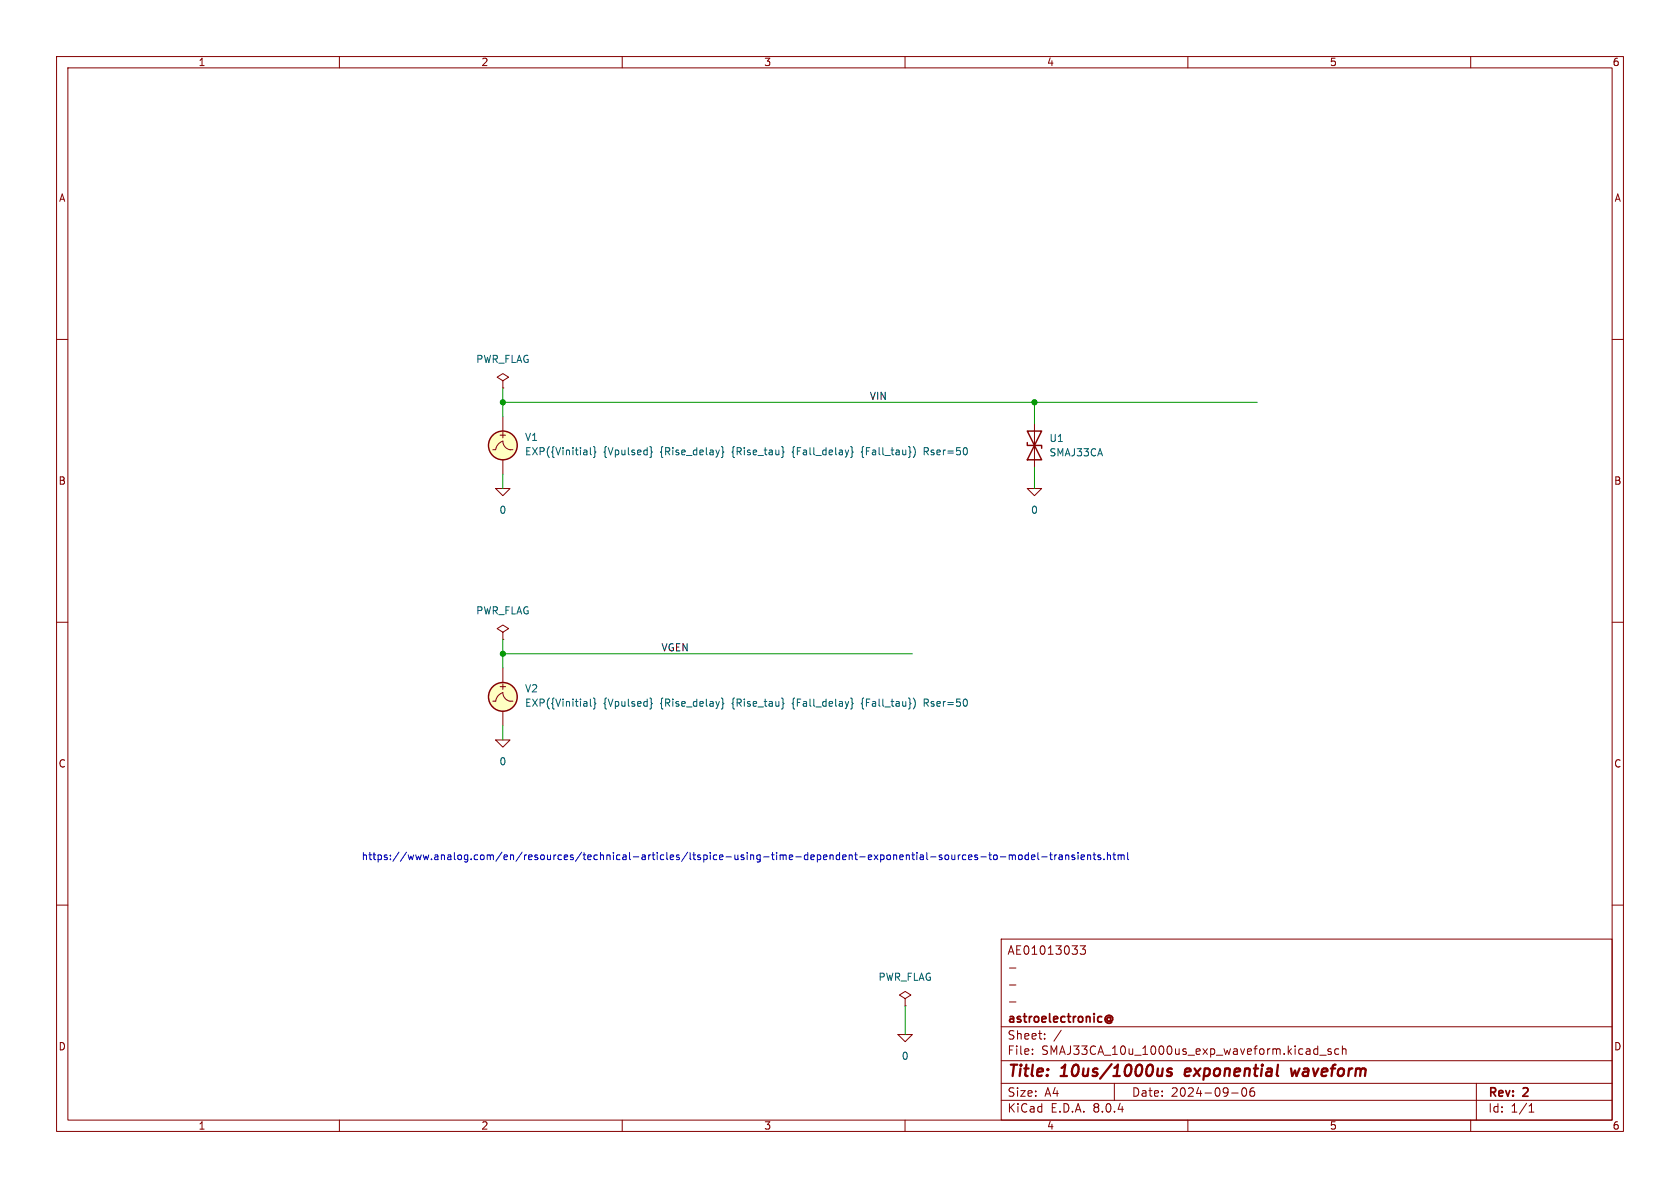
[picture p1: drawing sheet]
(kicad_sch
 (version 20231120)
 (generator "eeschema")
 (generator_version "8.0")
 (paper "A4")
 (title_block
  (title "10us/1000us exponential waveform")
  (date "2024-09-06")
  (rev "2")
  (company "astroelectronic@")
  (comment 1 "-")
  (comment 2 "-")
  (comment 3 "-")
  (comment 4 "AE01013033"))
 (lib_symbols
  (symbol "SMAJ33CA:0"
   (power)
   (pin_names
    (offset 0)) (exclude_from_sim no) (in_bom yes) (on_board yes)
   (property "Reference" "#GND" (at 0 -2.54 0) (effects (font (size 1.27 1.27)) (hide yes)))
   (property "Value" "0" (at 0 -1.778 0) (effects (font (size 1.27 1.27))))
   (property "Footprint" "" (at 0 0 0) (effects (font (size 1.27 1.27)) (hide yes)))
   (property "Datasheet" "~" (at 0 0 0) (effects (font (size 1.27 1.27)) (hide yes)))
   (property "Description" "0V reference potential for simulation" (at 0 0 0) (effects (font (size 1.27 1.27)) (hide yes)))
   (symbol "0_0_1"
    (polyline (pts (xy -1.27 0) (xy 0 -1.27) (xy 1.27 0) (xy -1.27 0)) (stroke (width 0) (type default)) (fill (type none))))
   (symbol "0_1_1"
    (pin power_in line (at 0 0 0) (length 0) hide (name "0" (effects (font (size 1.016 1.016)))) (number "1" (effects (font (size 1.016 1.016)))))))
  (symbol "SMAJ33CA:D_TVS"
   (pin_numbers hide)
   (pin_names
    (offset 1.016) hide) (exclude_from_sim no) (in_bom yes) (on_board yes)
   (property "Reference" "D" (at 0 2.54 0) (effects (font (size 1.27 1.27))))
   (property "Value" "D_TVS" (at 0 -2.54 0) (effects (font (size 1.27 1.27))))
   (property "Footprint" "" (at 0 0 0) (effects (font (size 1.27 1.27)) (hide yes)))
   (property "Datasheet" "~" (at 0 0 0) (effects (font (size 1.27 1.27)) (hide yes)))
   (property "Description" "Bidirectional transient-voltage-suppression diode" (at 0 0 0) (effects (font (size 1.27 1.27)) (hide yes)))
   (symbol "D_TVS_0_1"
    (polyline (pts (xy 1.27 0) (xy -1.27 0)) (stroke (width 0) (type default)) (fill (type none)))
    (polyline (pts (xy 0.508 1.27) (xy 0 1.27) (xy 0 -1.27) (xy -0.508 -1.27)) (stroke (width 0.254) (type default)) (fill (type none)))
    (polyline (pts (xy -2.54 1.27) (xy -2.54 -1.27) (xy 2.54 1.27) (xy 2.54 -1.27) (xy -2.54 1.27)) (stroke (width 0.254) (type default)) (fill (type none))))
   (symbol "D_TVS_1_1"
    (pin passive line (at -3.81 0 0) (length 2.54) (name "A1" (effects (font (size 1.27 1.27)))) (number "1" (effects (font (size 1.27 1.27)))))
    (pin passive line (at 3.81 0 180) (length 2.54) (name "A2" (effects (font (size 1.27 1.27)))) (number "2" (effects (font (size 1.27 1.27)))))))
  (symbol "SMAJ33CA:PWR_FLAG"
   (power)
   (pin_numbers hide)
   (pin_names
    (offset 0) hide) (exclude_from_sim no) (in_bom yes) (on_board yes)
   (property "Reference" "#FLG" (at 0 1.905 0) (effects (font (size 1.27 1.27)) (hide yes)))
   (property "Value" "PWR_FLAG" (at 0 3.81 0) (effects (font (size 1.27 1.27))))
   (property "Footprint" "" (at 0 0 0) (effects (font (size 1.27 1.27)) (hide yes)))
   (property "Datasheet" "~" (at 0 0 0) (effects (font (size 1.27 1.27)) (hide yes)))
   (property "Description" "Special symbol for telling ERC where power comes from" (at 0 0 0) (effects (font (size 1.27 1.27)) (hide yes)))
   (symbol "PWR_FLAG_0_0"
    (pin power_out line (at 0 0 90) (length 0) (name "pwr" (effects (font (size 1.27 1.27)))) (number "1" (effects (font (size 1.27 1.27))))))
   (symbol "PWR_FLAG_0_1"
    (polyline (pts (xy 0 0) (xy 0 1.27) (xy -1.016 1.905) (xy 0 2.54) (xy 1.016 1.905) (xy 0 1.27)) (stroke (width 0) (type default)) (fill (type none)))))
  (symbol "SMAJ33CA:VEXP"
   (pin_numbers hide)
   (pin_names
    (offset 0.0254)) (exclude_from_sim no) (in_bom yes) (on_board yes)
   (property "Reference" "V" (at 2.54 2.54 0) (effects (font (size 1.27 1.27)) (justify left)))
   (property "Value" "VEXP" (at 2.54 0 0) (effects (font (size 1.27 1.27)) (justify left)))
   (property "Footprint" "" (at 0 0 0) (effects (font (size 1.27 1.27)) (hide yes)))
   (property "Datasheet" "~" (at 0 0 0) (effects (font (size 1.27 1.27)) (hide yes)))
   (property "Description" "Voltage source, exponential" (at 0 0 0) (effects (font (size 1.27 1.27)) (hide yes)))
   (property "Sim.Pins" "1=+ 2=-" (at 0 0 0) (effects (font (size 1.27 1.27)) (hide yes)))
   (property "Sim.Type" "EXP" (at 0 0 0) (effects (font (size 1.27 1.27)) (hide yes)))
   (property "Sim.Device" "V" (at 0 0 0) (effects (font (size 1.27 1.27)) (justify left) (hide yes)))
   (property "Sim.Params" "y1=0 y2=1 td1=2n tau1=30n td2=60n tau2=40n" (at 2.54 -2.54 0) (effects (font (size 1.27 1.27)) (justify left)))
   (property "Spice_Netlist_Enabled" "Y" (at 0 0 0) (effects (font (size 1.27 1.27)) (justify left) (hide yes)))
   (symbol "VEXP_0_0"
    (polyline (pts (xy -1.27 -0.762) (xy -1.778 -0.762)) (stroke (width 0) (type default)) (fill (type none)))
    (polyline (pts (xy 1.27 -0.762) (xy 1.778 -0.762)) (stroke (width 0) (type default)) (fill (type none)))
    (arc (start 0 0.762) (mid -0.851 0.1794) (end -1.27 -0.762) (stroke (width 0) (type default)) (fill (type none)))
    (arc (start 0 0.762) (mid 0.3591 -0.2299) (end 1.27 -0.762) (stroke (width 0) (type default)) (fill (type none)))
    (text "+" (at 0 1.905 0) (effects (font (size 1.27 1.27)))))
   (symbol "VEXP_0_1"
    (circle (center 0 0) (radius 2.54) (stroke (width 0.254) (type default)) (fill (type background))))
   (symbol "VEXP_1_1"
    (pin passive line (at 0 5.08 270) (length 2.54) (name "~" (effects (font (size 1.27 1.27)))) (number "1" (effects (font (size 1.27 1.27)))))
    (pin passive line (at 0 -5.08 90) (length 2.54) (name "~" (effects (font (size 1.27 1.27)))) (number "2" (effects (font (size 1.27 1.27))))))))
 (junction
  (at 88.9 71.12)
  (diameter 0)
  (color 0 0 0 0))
 (junction
  (at 88.9 115.57)
  (diameter 0)
  (color 0 0 0 0))
 (junction
  (at 182.88 71.12)
  (diameter 0)
  (color 0 0 0 0))
 (wire
  (pts (xy 88.9 128.27) (xy 88.9 130.81))
  (stroke (width 0) (type default)))
 (wire
  (pts (xy 88.9 71.12) (xy 182.88 71.12))
  (stroke (width 0) (type default)))
 (wire
  (pts (xy 182.88 71.12) (xy 222.25 71.12))
  (stroke (width 0) (type default)))
 (wire
  (pts (xy 88.9 68.58) (xy 88.9 71.12))
  (stroke (width 0) (type default)))
 (wire
  (pts (xy 88.9 113.03) (xy 88.9 115.57))
  (stroke (width 0) (type default)))
 (wire
  (pts (xy 88.9 83.82) (xy 88.9 86.36))
  (stroke (width 0) (type default)))
 (wire
  (pts (xy 182.88 71.12) (xy 182.88 74.93))
  (stroke (width 0) (type default)))
 (wire
  (pts (xy 88.9 73.66) (xy 88.9 71.12))
  (stroke (width 0) (type default)))
 (wire
  (pts (xy 88.9 115.57) (xy 161.29 115.57))
  (stroke (width 0) (type default)))
 (wire
  (pts (xy 182.88 82.55) (xy 182.88 86.36))
  (stroke (width 0) (type default)))
 (wire
  (pts (xy 160.02 177.8) (xy 160.02 182.88))
  (stroke (width 0) (type default)))
 (wire
  (pts (xy 88.9 118.11) (xy 88.9 115.57))
  (stroke (width 0) (type default)))
 (text "https://www.analog.com/en/resources/technical-articles/ltspice-using-time-dependent-exponential-sources-to-model-transients.html"
  (exclude_from_sim no)
  (at 131.826 151.638 0)
  (effects (font (size 1.27 1.27))))
 (label "VIN"
  (at 153.67 71.12 0)
  (fields_autoplaced yes)
  (effects (font (size 1.27 1.27)) (justify left bottom)))
 (label "VGEN"
  (at 116.84 115.57 0)
  (fields_autoplaced yes)
  (effects (font (size 1.27 1.27)) (justify left bottom)))
 (symbol
  (lib_id "SMAJ33CA:0")
  (at 88.9 130.81 0)
  (unit 1)
  (exclude_from_sim no)
  (in_bom yes)
  (on_board yes)
  (dnp no)
  (fields_autoplaced yes)
  (property "Reference" "#GND0106" (at 88.9 133.35 0) (effects (font (size 1.27 1.27)) (hide yes)))
  (property "Value" "0" (at 88.9 134.62 0) (effects (font (size 1.27 1.27))))
  (property "Footprint" "" (at 88.9 130.81 0) (effects (font (size 1.27 1.27)) (hide yes)))
  (property "Datasheet" "~" (at 88.9 130.81 0) (effects (font (size 1.27 1.27)) (hide yes)))
  (property "Description" "" (at 88.9 130.81 0) (effects (font (size 1.27 1.27)) (hide yes)))
  (pin "1"))
 (symbol
  (lib_id "SMAJ33CA:PWR_FLAG")
  (at 160.02 177.8 0)
  (unit 1)
  (exclude_from_sim no)
  (in_bom yes)
  (on_board yes)
  (dnp no)
  (fields_autoplaced yes)
  (property "Reference" "#FLG03" (at 160.02 175.895 0) (effects (font (size 1.27 1.27)) (hide yes)))
  (property "Value" "PWR_FLAG" (at 160.02 172.72 0) (effects (font (size 1.27 1.27))))
  (property "Footprint" "" (at 160.02 177.8 0) (effects (font (size 1.27 1.27)) (hide yes)))
  (property "Datasheet" "~" (at 160.02 177.8 0) (effects (font (size 1.27 1.27)) (hide yes)))
  (property "Description" "" (at 160.02 177.8 0) (effects (font (size 1.27 1.27)) (hide yes)))
  (pin "1"))
 (symbol
  (lib_id "SMAJ33CA:D_TVS")
  (at 182.88 78.74 90)
  (unit 1)
  (exclude_from_sim no)
  (in_bom yes)
  (on_board yes)
  (dnp no)
  (fields_autoplaced yes)
  (property "Reference" "U1" (at 185.42 77.4699 90) (effects (font (size 1.27 1.27)) (justify right)))
  (property "Value" "SMAJ33CA" (at 185.42 80.0099 90) (effects (font (size 1.27 1.27)) (justify right)))
  (property "Footprint" "" (at 182.88 78.74 0) (effects (font (size 1.27 1.27)) (hide yes)))
  (property "Datasheet" "~" (at 182.88 78.74 0) (effects (font (size 1.27 1.27)) (hide yes)))
  (property "Description" "" (at 182.88 78.74 0) (effects (font (size 1.27 1.27)) (hide yes)))
  (property "Sim.Device" "SUBCKT" (at 182.88 78.74 0) (effects (font (size 1.27 1.27)) (hide yes)))
  (property "Sim.Pins" "1=1 2=2" (at 0 0 0) (effects (font (size 1.27 1.27)) (hide yes)))
  (property "Sim.Library" "_models\\TVS_Diode_SMAJxxx_CA_SPICE_Model_txt.txt" (at 182.88 78.74 0) (effects (font (size 1.27 1.27)) (hide yes)))
  (property "Sim.Name" "SMAJ33CA" (at 182.88 78.74 0) (effects (font (size 1.27 1.27)) (hide yes)))
  (pin "1")
  (pin "2"))
 (symbol
  (lib_id "SMAJ33CA:0")
  (at 160.02 182.88 0)
  (unit 1)
  (exclude_from_sim no)
  (in_bom yes)
  (on_board yes)
  (dnp no)
  (fields_autoplaced yes)
  (property "Reference" "#GND0102" (at 160.02 185.42 0) (effects (font (size 1.27 1.27)) (hide yes)))
  (property "Value" "0" (at 160.02 186.69 0) (effects (font (size 1.27 1.27))))
  (property "Footprint" "" (at 160.02 182.88 0) (effects (font (size 1.27 1.27)) (hide yes)))
  (property "Datasheet" "~" (at 160.02 182.88 0) (effects (font (size 1.27 1.27)) (hide yes)))
  (property "Description" "" (at 160.02 182.88 0) (effects (font (size 1.27 1.27)) (hide yes)))
  (pin "1"))
 (symbol
  (lib_name "SMAJ33CA:VEXP")
  (lib_id "SMAJ33CA:VEXP")
  (at 88.9 78.74 0)
  (unit 1)
  (exclude_from_sim no)
  (in_bom yes)
  (on_board yes)
  (dnp no)
  (fields_autoplaced yes)
  (property "Reference" "V1" (at 92.71 77.2801 0) (effects (font (size 1.27 1.27)) (justify left)))
  (property "Value" "EXP({Vinitial} {Vpulsed} {Rise_delay} {Rise_tau} {Fall_delay} {Fall_tau}) Rser=50" (at 92.71 79.8201 0) (effects (font (size 1.27 1.27)) (justify left)))
  (property "Footprint" "" (at 88.9 78.74 0) (effects (font (size 1.27 1.27)) (hide yes)))
  (property "Datasheet" "~" (at 88.9 78.74 0) (effects (font (size 1.27 1.27)) (hide yes)))
  (property "Description" "" (at 88.9 78.74 0) (effects (font (size 1.27 1.27)) (hide yes)))
  (pin "1")
  (pin "2"))
 (symbol
  (lib_id "SMAJ33CA:PWR_FLAG")
  (at 88.9 113.03 0)
  (unit 1)
  (exclude_from_sim no)
  (in_bom yes)
  (on_board yes)
  (dnp no)
  (fields_autoplaced yes)
  (property "Reference" "#FLG01" (at 88.9 111.125 0) (effects (font (size 1.27 1.27)) (hide yes)))
  (property "Value" "PWR_FLAG" (at 88.9 107.95 0) (effects (font (size 1.27 1.27))))
  (property "Footprint" "" (at 88.9 113.03 0) (effects (font (size 1.27 1.27)) (hide yes)))
  (property "Datasheet" "~" (at 88.9 113.03 0) (effects (font (size 1.27 1.27)) (hide yes)))
  (property "Description" "" (at 88.9 113.03 0) (effects (font (size 1.27 1.27)) (hide yes)))
  (pin "1"))
 (symbol
  (lib_id "SMAJ33CA:0")
  (at 88.9 86.36 0)
  (unit 1)
  (exclude_from_sim no)
  (in_bom yes)
  (on_board yes)
  (dnp no)
  (fields_autoplaced yes)
  (property "Reference" "#GND0101" (at 88.9 88.9 0) (effects (font (size 1.27 1.27)) (hide yes)))
  (property "Value" "0" (at 88.9 90.17 0) (effects (font (size 1.27 1.27))))
  (property "Footprint" "" (at 88.9 86.36 0) (effects (font (size 1.27 1.27)) (hide yes)))
  (property "Datasheet" "~" (at 88.9 86.36 0) (effects (font (size 1.27 1.27)) (hide yes)))
  (property "Description" "" (at 88.9 86.36 0) (effects (font (size 1.27 1.27)) (hide yes)))
  (pin "1"))
 (symbol
  (lib_name "SMAJ33CA:VEXP")
  (lib_id "SMAJ33CA:VEXP")
  (at 88.9 123.19 0)
  (unit 1)
  (exclude_from_sim no)
  (in_bom yes)
  (on_board yes)
  (dnp no)
  (fields_autoplaced yes)
  (property "Reference" "V2" (at 92.71 121.7301 0) (effects (font (size 1.27 1.27)) (justify left)))
  (property "Value" "EXP({Vinitial} {Vpulsed} {Rise_delay} {Rise_tau} {Fall_delay} {Fall_tau}) Rser=50" (at 92.71 124.2701 0) (effects (font (size 1.27 1.27)) (justify left)))
  (property "Footprint" "" (at 88.9 123.19 0) (effects (font (size 1.27 1.27)) (hide yes)))
  (property "Datasheet" "~" (at 88.9 123.19 0) (effects (font (size 1.27 1.27)) (hide yes)))
  (property "Description" "" (at 88.9 123.19 0) (effects (font (size 1.27 1.27)) (hide yes)))
  (pin "1")
  (pin "2"))
 (symbol
  (lib_id "SMAJ33CA:PWR_FLAG")
  (at 88.9 68.58 0)
  (unit 1)
  (exclude_from_sim no)
  (in_bom yes)
  (on_board yes)
  (dnp no)
  (fields_autoplaced yes)
  (property "Reference" "#FLG02" (at 88.9 66.675 0) (effects (font (size 1.27 1.27)) (hide yes)))
  (property "Value" "PWR_FLAG" (at 88.9 63.5 0) (effects (font (size 1.27 1.27))))
  (property "Footprint" "" (at 88.9 68.58 0) (effects (font (size 1.27 1.27)) (hide yes)))
  (property "Datasheet" "~" (at 88.9 68.58 0) (effects (font (size 1.27 1.27)) (hide yes)))
  (property "Description" "" (at 88.9 68.58 0) (effects (font (size 1.27 1.27)) (hide yes)))
  (pin "1"))
 (symbol
  (lib_id "SMAJ33CA:0")
  (at 182.88 86.36 0)
  (unit 1)
  (exclude_from_sim no)
  (in_bom yes)
  (on_board yes)
  (dnp no)
  (fields_autoplaced yes)
  (property "Reference" "#GND0104" (at 182.88 88.9 0) (effects (font (size 1.27 1.27)) (hide yes)))
  (property "Value" "0" (at 182.88 90.17 0) (effects (font (size 1.27 1.27))))
  (property "Footprint" "" (at 182.88 86.36 0) (effects (font (size 1.27 1.27)) (hide yes)))
  (property "Datasheet" "~" (at 182.88 86.36 0) (effects (font (size 1.27 1.27)) (hide yes)))
  (property "Description" "" (at 182.88 86.36 0) (effects (font (size 1.27 1.27)) (hide yes)))
  (pin "1"))
 (sheet_instances
  (path ""
   (page "1"))))
